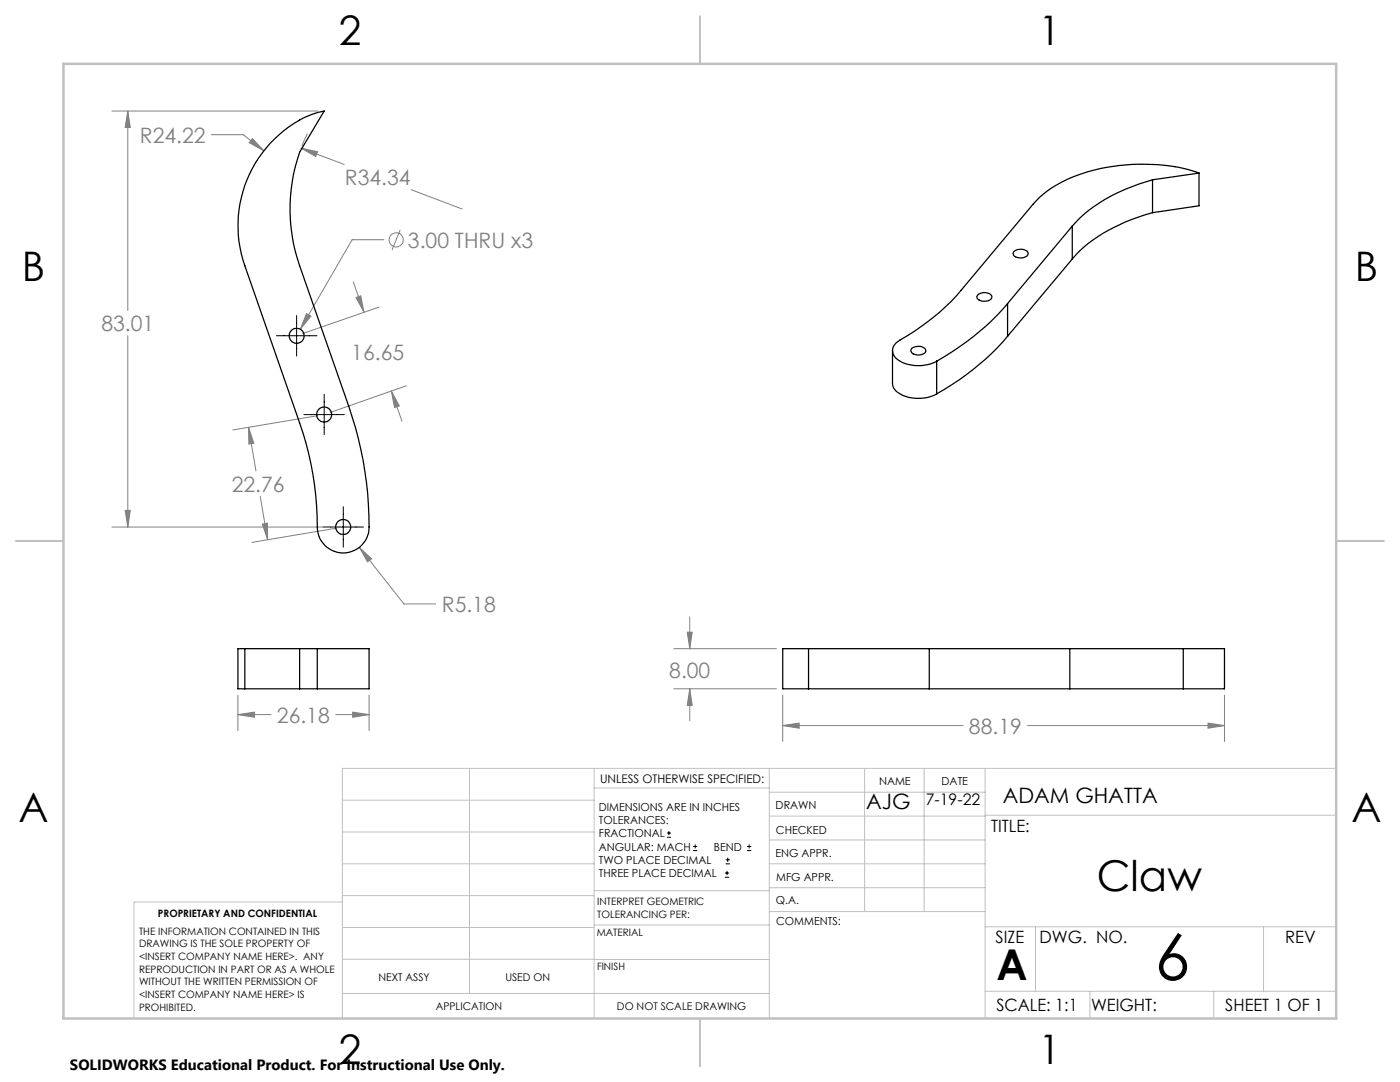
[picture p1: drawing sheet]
<svg xmlns="http://www.w3.org/2000/svg" width="279mm" height="216mm" viewBox="0 0 279 216" stroke-linecap="round" stroke-linejoin="round" font-family="sans-serif">
<g fill="none" stroke="#808080" stroke-width=".2">
<path d="M22.3 22.2h41.1M25.5 22.2l.5 3.2h-1zM25.5 22.2v39.8M42.2 26.9h6.3l4.2 3.2M50.4 27.7l2.3 2.4-3-1.6zM60.1 29.6l3.3 .7-.4 .9zM60.1 29.6l8.6 3.2M61.3 26.7l-1 2.5M82.1 37.9l10.1 3.8M70.5 56.3l2.1 6M71 59.4l1-.4 .6 3.3zM76.6 47.8h-6.3l-10.4 17.9"/>
<path d="M79.9 45.9l-1.7 4M25.5 67v38.2M61.2 62.6l.9 .5-2.2 2.6zM75.6 61.3l-15.2 5.3M78.1 78l1.6 3-1 .3zM78.1 78l2.1 6M81.1 77l-15.2 5.3M49.6 85.3l1.1 3.1-1 .2zM49.6 85.3l1.5 8.7M51.9 99l1.5 8.7M63.4 82.9l-16.9 2.9M22.3 105.2h44.9"/>
<path d="M25 101.8h1l-.5 3.4zM52.4 104.6l1-.2v3.3zM67.2 105.4l-16.9 2.8M71.7 109.2l2.5 2.3-.9 .6zM71.7 109.2l8.9 11.3h6.4M47.5 138.7v7.1M73.7 138.7v7.1M134.5 137.4h20.4M134.5 129.4h20.4M137.2 126.2h.9l-.4 3.2zM137.7 137.4l.4 3.4h-.9zM137.7 123.1v6.3"/>
<path d="M137.7 137.4v6.4M156.2 138.7v9.3M244.4 138.7v9.3M47.5 142.6l3.3-.5v1zM47.5 142.6h6.6M67 142.6h6.7M70.4 142.1l3.3 .5-3.3 .5zM156.2 144.8l3.3-.5v1zM156.2 144.8h36M205.1 144.8h39.3M241.1 144.3l3.3 .5-3.3 .5z"/>
<circle cx="79.1" cy="47.9" r="1.41"/>
</g>
<g fill="none" stroke="#000" stroke-width=".2">
<path d="M55.2 67h8.1M59.2 63v8M64.7 78.7v8M60.6 82.7h8.1M64.5 105.2h8M68.5 101.1v8.1M133.1 167.1h.8M133.1 166.2h.8M133.5 165.8v.9M138.3 169.7h.8M138.3 168.9h.8M138.7 168.5v.8"/>
<path d="M144.7 175h.8M144.7 174.2h.8M144.8 172.4h.9M144.8 171.6h.9M145.1 173.8v.8M145.2 171.1v.9M149.1 169.7h.8M149.1 168.9h.8M149.5 168.5v.8"/>
</g>
<g fill="none" stroke="#c0c0c0" stroke-width=".2">
<path d="M68.3 159.7h50.3M93.7 153.3v44.9M118.6 153.3v49.9M118.6 157.2h34.9M153.5 153.3v49.9M153.5 158.1h43.1M172.5 153.3v28.6M184.4 153.3v28.6M196.6 153.3v49.9M266.7 153.3h-198.4v49.9M68.3 178.7h50.3M68.3 172.4h50.3"/>
<path d="M68.3 166h50.3M68.3 180h-41.6v23.2M118.6 177.7h35M153.5 167.6h43.1M153.5 162.8h43.1M153.5 172.4h43.1M153.5 177.1h43.1M196.6 162.7h70.1M68.3 198.2h85.2M68.3 191.4l85.2 .1M68.3 185.1h50.3M118.6 184.6h35"/>
<path d="M153.6 181.9h43M196.6 197.8h70.1M196.6 184.9h70.1M206.7 184.9v12.9M217.5 197.8v5.4M242.2 197.8v5.4M252.2 184.9v12.9"/>
</g>
<path d="M139.7 3.2v9.5M3.1 107.9h9.6M266.7 107.9h9.5M139.7 203.2v9.6" fill="none" stroke="#c0c0c0" stroke-width=".25"/>
<path d="M12.7 12.7h254v190.5h-254z" fill="none" stroke="#c0c0c0" stroke-width=".5"/>
<path d="M70.4 142.1l3.3 .5-3.3 .5zM47.5 142.6l3.3-.5v1zM61.2 62.6l-1.3 3.1 2.2-2.6zM25 101.8h1l-.5 3.4zM25.5 22.2l.5 3.2h-1zM78.1 78l1.6 3-1 .3zM71 59.4l1-.4 .6 3.3zM52.4 104.6l1-.2v3.3zM49.6 85.3l1.1 3.1-1 .2zM71.7 109.2l1.6 2.9 .9-.6zM60.1 29.6l2.9 1.6 .4-.9zM50.4 27.7l-.7 .8 3 1.6zM137.7 137.4l.4 3.4h-.9zM137.2 126.2h.9l-.4 3.2zM156.2 144.8l3.3-.5v1zM241.1 144.3l3.3 .5-3.3 .5z" fill="#808080"/>
<g fill="none" stroke="#000" stroke-width=".25">
<path d="M53.9 28.6a19.5 19.5 0 0 1 10.8-6.4l-4.9 8.2a34.5 34.5 0 0 0 0 22.6l9.8 28.1a70.6 70.6 0 0 1 4 25.2 5.2 5.2 0 0 1-5.7 4 5.2 5.2 0 0 1-4.6-5.1 62.4 62.4 0 0 0-3.5-20.8l-10.9-31.4a24.1 24.1 0 0 1 5-24.4zM230 35.9a32.3 32.3 0 0 0-16 9.2M230 35.9v6.5M239.3 34.5a37.3 37.3 0 0 0-22.9 0 21.6 21.6 0 0 0-10.2 6.2l-14.4 17.2a50.3 50.3 0 0 1-12.9 10.5 2.16 2.16 0 0 0 .7 3.7 8 8 0 0 0 7.3 0M239.3 34.5l-9.3 1.4M239.3 34.5v6.6l-9.3 1.3M195.1 58.9a1.91 1.91 0 0 1 2.8 .2 1.15 1.15 0 0 1-1.4 1 1.34 1.34 0 0 1-1.6-.9zM202.4 50.2a1.97 1.97 0 0 1 2.8 .2 1.14 1.14 0 0 1-1.4 1.1 1.17 1.17 0 0 1-1.6-1.1zM214 45.1l-12.9 15.5M214 45.1v6.6M214 51.7l-12.9 15.4M230 42.4a33.2 33.2 0 0 0-15.3 8.5l-.7 .8"/>
<path d="M178.1 70v6.5a2.96 2.96 0 0 0 2.4 2.5 8 8 0 0 0 6.4-.4M181.9 69.6a1.94 1.94 0 0 1 2.8 .2 1.14 1.14 0 0 1-1.3 1 1.18 1.18 0 0 1-1.6-1.1zM186.9 72.1v6.5M201.1 60.6a52.2 52.2 0 0 1-14.2 11.5M201.1 67.1a52.2 52.2 0 0 1-14.2 11.5M201.1 60.6v6.5M48.9 129.4h-1.4v8h1.4M48.9 129.4v8M48.9 129.4h10.9M48.9 137.4h10.9M59.8 129.4h3.5M59.8 137.4h3.5"/>
<path d="M59.8 129.4v8M63.3 129.4h10.4v8h-10.4M63.3 129.4v8M161.4 129.4h24.1M161.4 137.4h24.1M161.4 129.4h-5.2v8h5.2M161.4 129.4v8M185.5 129.4h28M185.5 137.4h28M185.5 129.4v8M213.5 129.4h22.6M213.5 137.4h22.6"/>
<path d="M213.5 129.4v8M236.1 129.4h8.3v8h-8.3M236.1 129.4v8"/>
<circle cx="59.2" cy="67" r="1.51"/>
<circle cx="64.7" cy="82.7" r="1.49"/>
<circle cx="68.5" cy="105.2" r="1.48"/>
</g>
<text font-size="12.7" x="230.4" y="195.5">6</text>
<g font-size="8.5">
<text x="218.9" y="177.8">Claw</text>
<text x="198.9" y="195.5">A</text>
</g>
<g font-size="8.1">
<text x="67.6" y="8.9">2</text>
<text x="207.3" y="8.9">1</text>
<text x="4.4" y="56.2">B</text>
<text x="270.4" y="56.2">B</text>
<text x="3.7" y="164.1">A</text>
<text x="269.7" y="164.1">A</text>
<text x="67.6" y="212.4">2</text>
<text x="207.3" y="212.4">1</text>
</g>
<g font-size="4.2" fill="#808080">
<text x="27.9" y="28.4">R24.22</text>
<text x="68.8" y="36.9">R34.34</text>
<text x="81.4" y="49.4">3.00 THRU x3</text>
<text x="20.2" y="66.1">83.01</text>
<text x="70.1" y="71.8">16.65</text>
<text x="46.2" y="98.1">22.76</text>
<text x="88.2" y="122.1">R5.18</text>
<text x="133.6" y="135.2">8.00</text>
<text x="55.3" y="144.2">26.18</text>
<text x="193.4" y="146.4">88.19</text>
</g>
<g font-size="4.2">
<text x="172.9" y="161.5">AJG</text>
<text x="200.1" y="160.3">ADAM GHATTA</text>
</g>
<g font-size="3.4">
<text x="197.8" y="166">TITLE:</text>
<text x="198.7" y="188.1">SIZE</text>
<text x="207.5" y="188.1">DWG. NO.</text>
<text x="256.5" y="188.2">REV</text>
<text x="198.8" y="201.7">SCALE: 1:1</text>
<text x="217.7" y="201.8">WEIGHT:</text>
<text x="244.5" y="201.7">SHEET 1 OF 1</text>
</g>
<text font-size="3.2" x="184.7" y="160.7">7-19-22</text>
<text font-size="3" x="14" y="213.5">SOLIDWORKS Educational Product. For Instructional Use Only.</text>
<text font-size="2.4" x="119.8" y="156.2">UNLESS OTHERWISE SPECIFIED:</text>
<g font-size="2.2">
<text x="119.5" y="161.8">DIMENSIONS ARE IN INCHES</text>
<text x="154.8" y="161.4">DRAWN</text>
<text x="175.4" y="156.6">NAME</text>
<text x="187.9" y="156.7">DATE</text>
<text x="119.5" y="164.4">TOLERANCES:</text>
<text x="119.5" y="167.1">FRACTIONAL</text>
<text x="154.9" y="166.3">CHECKED</text>
<text x="119.5" y="169.7">ANGULAR: MACH</text>
<text x="119.5" y="172.4">TWO PLACE DECIMAL</text>
<text x="142.5" y="169.7">BEND</text>
<text x="154.8" y="171">ENG APPR.</text>
<text x="119.5" y="175">THREE PLACE DECIMAL</text>
<text x="154.9" y="175.7">MFG APPR.</text>
<text x="154.9" y="180.4">Q.A.</text>
<text x="154.9" y="184.6">COMMENTS:</text>
</g>
<g font-size="2.1">
<text x="75.5" y="195.7">NEXT ASSY</text>
<text x="100.9" y="195.7">USED ON</text>
<text x="86.9" y="201.5">APPLICATION</text>
<text x="123.1" y="201.6">DO NOT SCALE DRAWING</text>
</g>
<g font-size="2">
<text x="31.5" y="182.9">PROPRIETARY AND CONFIDENTIAL</text>
<text x="119.2" y="180.6">INTERPRET GEOMETRIC</text>
<text x="119.2" y="183.1">TOLERANCING PER:</text>
<text x="27.8" y="186.5">THE INFORMATION CONTAINED IN THIS</text>
<text x="27.8" y="189">DRAWING IS THE SOLE PROPERTY OF</text>
<text x="27.8" y="191.6">&lt;INSERT COMPANY NAME HERE&gt;. ANY</text>
<text x="119.1" y="186.7">MATERIAL</text>
<text x="27.8" y="194.1">REPRODUCTION IN PART OR AS A WHOLE</text>
<text x="27.8" y="196.6">WITHOUT THE WRITTEN PERMISSION OF</text>
<text x="119.1" y="193.5">FINISH</text>
<text x="27.8" y="199.1">&lt;INSERT COMPANY NAME HERE&gt; IS</text>
<text x="27.8" y="201.7">PROHIBITED.</text>
</g>
</svg>
